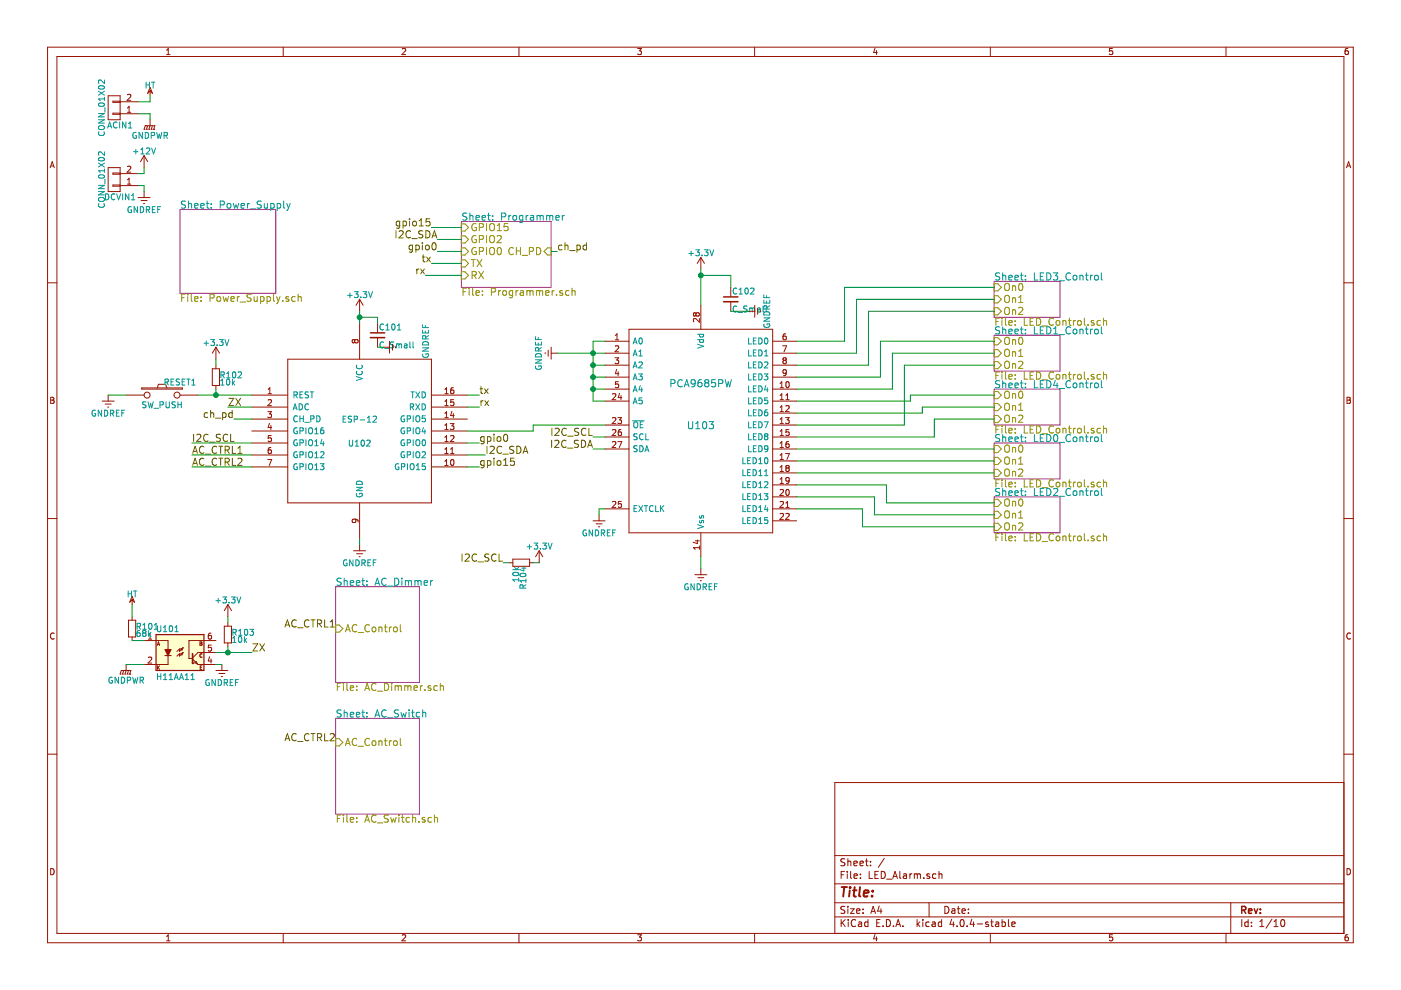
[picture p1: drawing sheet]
EESchema Schematic File Version 2
LIBS:power
LIBS:device
LIBS:transistors
LIBS:conn
LIBS:linear
LIBS:regul
LIBS:74xx
LIBS:cmos4000
LIBS:adc-dac
LIBS:memory
LIBS:xilinx
LIBS:microcontrollers
LIBS:dsp
LIBS:microchip
LIBS:analog_switches
LIBS:motorola
LIBS:texas
LIBS:intel
LIBS:audio
LIBS:interface
LIBS:digital-audio
LIBS:philips
LIBS:display
LIBS:cypress
LIBS:siliconi
LIBS:opto
LIBS:atmel
LIBS:contrib
LIBS:valves
LIBS:HouseParts
LIBS:ESP8266
LIBS:relays
LIBS:g5v2
LIBS:LED_Alarm-cache
EELAYER 25 0
EELAYER END
$Descr A4 11693 8268
encoding utf-8
Sheet 1 10
Title ""
Date ""
Rev ""
Comp ""
Comment1 ""
Comment2 ""
Comment3 ""
Comment4 ""
$EndDescr
$Comp
L ESP-12 U102
U 1 1
P 3000 3600
F 0 "U102" H 3000 3500 50  0000 C CNN
F 1 "ESP-12" H 3000 3700 50  0000 C CNN
F 2 "ESP8266:ESP-12" H 3000 3600 50  0001 C CNN
F 3 "" H 3000 3600 50  0001 C CNN
	1    3000 3600
	1    0    0    -1  
$EndComp
$Comp
L CONN_01X02 ACIN1
U 1 1
P 950 900
F 0 "ACIN1" H 900 1050 50  0000 C CNN
F 1 "CONN_01X02" V 1050 900 50  0000 C CNN
F 2 "Terminal_Blocks:TerminalBlock_Pheonix_PT-3.5mm_2pol" H 950 900 50  0001 C CNN
F 3 "" H 950 900 50  0000 C CNN
	1    950  900 
	-1   0    0    1   
$EndComp
$Comp
L CONN_01X02 DCVIN1
U 1 1
P 950 1500
F 0 "DCVIN1" H 900 1650 50  0000 C CNN
F 1 "CONN_01X02" V 1050 1500 50  0000 C CNN
F 2 "Terminal_Blocks:TerminalBlock_Pheonix_MKDS1.5-2pol" H 950 1500 50  0001 C CNN
F 3 "" H 950 1500 50  0000 C CNN
	1    950  1500
	-1   0    0    1   
$EndComp
$Comp
L GNDREF #PWR01
U 1 1
P 1200 1600
F 0 "#PWR01" H 1200 1350 50  0001 C CNN
F 1 "GNDREF" H 1200 1450 50  0000 C CNN
F 2 "" H 1200 1600 50  0000 C CNN
F 3 "" H 1200 1600 50  0000 C CNN
	1    1200 1600
	1    0    0    -1  
$EndComp
$Comp
L PCA9685PW U103
U 1 1
P 5850 3450
F 0 "U103" H 5850 3350 60  0000 C CNN
F 1 "PCA9685PW" H 5850 3700 60  0000 C CNN
F 2 "Housings_SSOP:TSSOP-28_4.4x9.7mm_Pitch0.65mm" H 5850 3450 60  0001 C CNN
F 3 "" H 5850 3450 60  0001 C CNN
	1    5850 3450
	1    0    0    -1  
$EndComp
$Comp
L OPTO-TRANSISTOR U101
U 1 1
P 1500 5450
F 0 "U101" H 1300 5650 50  0000 L CNN
F 1 "H11AA11" H 1300 5250 50  0000 L CNN
F 2 "Housings_DIP:DIP-6_W7.62mm" H 1300 5250 50  0001 L CIN
F 3 "" H 1500 5450 50  0000 L CNN
	1    1500 5450
	1    0    0    -1  
$EndComp
Text Label 1900 3400 0    60   ~ 0
ZX
Text Label 2100 5450 0    60   ~ 0
ZX
$Comp
L GNDREF #PWR02
U 1 1
P 1850 5550
F 0 "#PWR02" H 1850 5300 50  0001 C CNN
F 1 "GNDREF" H 1850 5400 50  0000 C CNN
F 2 "" H 1850 5550 50  0000 C CNN
F 3 "" H 1850 5550 50  0000 C CNN
	1    1850 5550
	1    0    0    -1  
$EndComp
$Comp
L R_Small R103
U 1 1
P 1900 5300
F 0 "R103" H 1930 5320 50  0000 L CNN
F 1 "10k" H 1930 5260 50  0000 L CNN
F 2 "Resistors_SMD:R_0603_HandSoldering" H 1900 5300 50  0001 C CNN
F 3 "" H 1900 5300 50  0000 C CNN
	1    1900 5300
	1    0    0    -1  
$EndComp
$Comp
L +3.3V #PWR03
U 1 1
P 1900 5150
F 0 "#PWR03" H 1900 5000 50  0001 C CNN
F 1 "+3.3V" H 1900 5290 50  0000 C CNN
F 2 "" H 1900 5150 50  0000 C CNN
F 3 "" H 1900 5150 50  0000 C CNN
	1    1900 5150
	1    0    0    -1  
$EndComp
$Comp
L R_Small R101
U 1 1
P 1100 5250
F 0 "R101" H 1130 5270 50  0000 L CNN
F 1 "68k" H 1130 5210 50  0000 L CNN
F 2 "Resistors_ThroughHole:Resistor_Horizontal_RM10mm" H 1100 5250 50  0001 C CNN
F 3 "" H 1100 5250 50  0000 C CNN
	1    1100 5250
	1    0    0    -1  
$EndComp
Text Label 1600 3700 0    60   ~ 0
I2C_SCL
Text Label 4050 3800 0    60   ~ 0
I2C_SDA
Text Label 1600 3800 0    60   ~ 0
AC_CTRL1
Text Label 2800 5250 2    60   ~ 0
AC_CTRL1
$Comp
L +12V #PWR04
U 1 1
P 1200 1400
F 0 "#PWR04" H 1200 1250 50  0001 C CNN
F 1 "+12V" H 1200 1540 50  0000 C CNN
F 2 "" H 1200 1400 50  0000 C CNN
F 3 "" H 1200 1400 50  0000 C CNN
	1    1200 1400
	1    0    0    -1  
$EndComp
$Comp
L HT #PWR05
U 1 1
P 1250 800
F 0 "#PWR05" H 1250 920 50  0001 C CNN
F 1 "HT" H 1250 890 50  0000 C CNN
F 2 "" H 1250 800 50  0000 C CNN
F 3 "" H 1250 800 50  0000 C CNN
	1    1250 800 
	1    0    0    -1  
$EndComp
$Comp
L GNDPWR #PWR06
U 1 1
P 1250 1000
F 0 "#PWR06" H 1250 800 50  0001 C CNN
F 1 "GNDPWR" H 1250 870 50  0000 C CNN
F 2 "" H 1250 950 50  0000 C CNN
F 3 "" H 1250 950 50  0000 C CNN
	1    1250 1000
	1    0    0    -1  
$EndComp
$Comp
L HT #PWR07
U 1 1
P 1100 5050
F 0 "#PWR07" H 1100 5170 50  0001 C CNN
F 1 "HT" H 1100 5140 50  0000 C CNN
F 2 "" H 1100 5050 50  0000 C CNN
F 3 "" H 1100 5050 50  0000 C CNN
	1    1100 5050
	1    0    0    -1  
$EndComp
$Comp
L GNDPWR #PWR08
U 1 1
P 1050 5550
F 0 "#PWR08" H 1050 5350 50  0001 C CNN
F 1 "GNDPWR" H 1050 5420 50  0000 C CNN
F 2 "" H 1050 5500 50  0000 C CNN
F 3 "" H 1050 5500 50  0000 C CNN
	1    1050 5550
	1    0    0    -1  
$EndComp
$Sheet
S 2800 4900 700  800 
U 57DD8455
F0 "AC_Dimmer" 60
F1 "AC_Dimmer.sch" 60
F2 "AC_Control" I L 2800 5250 60 
$EndSheet
$Sheet
S 2800 6000 700  800 
U 57DD8BF5
F0 "AC_Switch" 60
F1 "AC_Switch.sch" 60
F2 "AC_Control" I L 2800 6200 60 
$EndSheet
Text Label 1600 3900 0    60   ~ 0
AC_CTRL2
Text Label 2800 6200 2    60   ~ 0
AC_CTRL2
Text Label 4950 3750 2    60   ~ 0
I2C_SDA
Text Label 4950 3650 2    60   ~ 0
I2C_SCL
$Comp
L GNDREF #PWR09
U 1 1
P 3000 4550
F 0 "#PWR09" H 3000 4300 50  0001 C CNN
F 1 "GNDREF" H 3000 4400 50  0000 C CNN
F 2 "" H 3000 4550 50  0000 C CNN
F 3 "" H 3000 4550 50  0000 C CNN
	1    3000 4550
	1    0    0    -1  
$EndComp
$Comp
L +3.3V #PWR010
U 1 1
P 3000 2600
F 0 "#PWR010" H 3000 2450 50  0001 C CNN
F 1 "+3.3V" H 3000 2740 50  0000 C CNN
F 2 "" H 3000 2600 50  0000 C CNN
F 3 "" H 3000 2600 50  0000 C CNN
	1    3000 2600
	1    0    0    -1  
$EndComp
$Comp
L +3.3V #PWR011
U 1 1
P 5850 2250
F 0 "#PWR011" H 5850 2100 50  0001 C CNN
F 1 "+3.3V" H 5850 2390 50  0000 C CNN
F 2 "" H 5850 2250 50  0000 C CNN
F 3 "" H 5850 2250 50  0000 C CNN
	1    5850 2250
	1    0    0    -1  
$EndComp
$Comp
L GNDREF #PWR012
U 1 1
P 5850 4750
F 0 "#PWR012" H 5850 4500 50  0001 C CNN
F 1 "GNDREF" H 5850 4600 50  0000 C CNN
F 2 "" H 5850 4750 50  0000 C CNN
F 3 "" H 5850 4750 50  0000 C CNN
	1    5850 4750
	1    0    0    -1  
$EndComp
$Sheet
S 8300 3700 550  300 
U 57DD9D46
F0 "LED0_Control" 60
F1 "LED_Control.sch" 60
F2 "On0" I L 8300 3750 60 
F3 "On1" I L 8300 3850 60 
F4 "On2" I L 8300 3950 60 
$EndSheet
$Sheet
S 8300 2800 550  300 
U 57DDA00F
F0 "LED1_Control" 60
F1 "LED_Control.sch" 60
F2 "On0" I L 8300 2850 60 
F3 "On1" I L 8300 2950 60 
F4 "On2" I L 8300 3050 60 
$EndSheet
$Sheet
S 8300 4150 550  300 
U 57DDA042
F0 "LED2_Control" 60
F1 "LED_Control.sch" 60
F2 "On0" I L 8300 4200 60 
F3 "On1" I L 8300 4300 60 
F4 "On2" I L 8300 4400 60 
$EndSheet
$Sheet
S 8300 2350 550  300 
U 57DDA0A5
F0 "LED3_Control" 60
F1 "LED_Control.sch" 60
F2 "On0" I L 8300 2400 60 
F3 "On1" I L 8300 2500 60 
F4 "On2" I L 8300 2600 60 
$EndSheet
$Sheet
S 8300 3250 550  300 
U 57DDACE8
F0 "LED4_Control" 60
F1 "LED_Control.sch" 60
F2 "On0" I L 8300 3300 60 
F3 "On1" I L 8300 3400 60 
F4 "On2" I L 8300 3500 60 
$EndSheet
$Sheet
S 1500 1750 800  700 
U 57DDBB8D
F0 "Power_Supply" 60
F1 "Power_Supply.sch" 60
$EndSheet
$Sheet
S 3850 1850 750  550 
U 57DDCDBE
F0 "Programmer" 60
F1 "Programmer.sch" 60
F2 "GPIO15" I L 3850 1900 60 
F3 "GPIO2" I L 3850 2000 60 
F4 "GPIO0" I L 3850 2100 60 
F5 "TX" I L 3850 2200 60 
F6 "RX" I L 3850 2300 60 
F7 "CH_PD" I R 4600 2100 60 
$EndSheet
$Comp
L SW_PUSH RESET1
U 1 1
P 1350 3300
F 0 "RESET1" H 1500 3410 50  0000 C CNN
F 1 "SW_PUSH" H 1350 3220 50  0000 C CNN
F 2 "Buttons_Switches_SMD:SW_SPST_EVQQ2" H 1350 3300 50  0001 C CNN
F 3 "" H 1350 3300 50  0000 C CNN
	1    1350 3300
	1    0    0    -1  
$EndComp
$Comp
L GNDREF #PWR013
U 1 1
P 900 3300
F 0 "#PWR013" H 900 3050 50  0001 C CNN
F 1 "GNDREF" H 900 3150 50  0000 C CNN
F 2 "" H 900 3300 50  0000 C CNN
F 3 "" H 900 3300 50  0000 C CNN
	1    900  3300
	1    0    0    -1  
$EndComp
$Comp
L R_Small R102
U 1 1
P 1800 3150
F 0 "R102" H 1830 3170 50  0000 L CNN
F 1 "10k" H 1830 3110 50  0000 L CNN
F 2 "Resistors_SMD:R_0603_HandSoldering" H 1800 3150 50  0001 C CNN
F 3 "" H 1800 3150 50  0000 C CNN
	1    1800 3150
	1    0    0    -1  
$EndComp
$Comp
L +3.3V #PWR014
U 1 1
P 1800 3000
F 0 "#PWR014" H 1800 2850 50  0001 C CNN
F 1 "+3.3V" H 1800 3140 50  0000 C CNN
F 2 "" H 1800 3000 50  0000 C CNN
F 3 "" H 1800 3000 50  0000 C CNN
	1    1800 3000
	1    0    0    -1  
$EndComp
Text Label 4000 3900 0    60   ~ 0
gpio15
Text Label 4000 3700 0    60   ~ 0
gpio0
Text Label 4000 3300 0    60   ~ 0
tx
Text Label 4000 3400 0    60   ~ 0
rx
Text Label 1950 3500 2    60   ~ 0
ch_pd
Text Label 4650 2100 0    60   ~ 0
ch_pd
Text Label 3650 2100 2    60   ~ 0
gpio0
Text Label 3650 2000 2    60   ~ 0
I2C_SDA
Text Label 3600 1900 2    60   ~ 0
gpio15
Text Label 3600 2200 2    60   ~ 0
tx
Text Label 3550 2300 2    60   ~ 0
rx
$Comp
L GNDREF #PWR015
U 1 1
P 4650 2950
F 0 "#PWR015" H 4650 2700 50  0001 C CNN
F 1 "GNDREF" H 4650 2800 50  0000 C CNN
F 2 "" H 4650 2950 50  0000 C CNN
F 3 "" H 4650 2950 50  0000 C CNN
	1    4650 2950
	0    1    1    0   
$EndComp
$Comp
L C_Small C101
U 1 1
P 3150 2800
F 0 "C101" H 3160 2870 50  0000 L CNN
F 1 "C_Small" H 3160 2720 50  0000 L CNN
F 2 "Capacitors_SMD:C_0603_HandSoldering" H 3150 2800 50  0001 C CNN
F 3 "" H 3150 2800 50  0000 C CNN
	1    3150 2800
	1    0    0    -1  
$EndComp
$Comp
L C_Small C102
U 1 1
P 6100 2500
F 0 "C102" H 6110 2570 50  0000 L CNN
F 1 "C_Small" H 6110 2420 50  0000 L CNN
F 2 "Capacitors_SMD:C_0603_HandSoldering" H 6100 2500 50  0001 C CNN
F 3 "" H 6100 2500 50  0000 C CNN
	1    6100 2500
	1    0    0    -1  
$EndComp
Wire Wire Line
	1250 950  1150 950 
Wire Wire Line
	1250 850  1150 850 
Wire Wire Line
	1150 1550 1200 1550
Wire Wire Line
	1200 1550 1200 1600
Wire Wire Line
	2100 3400 1900 3400
Wire Wire Line
	1800 5450 2100 5450
Wire Wire Line
	1850 5550 1800 5550
Wire Wire Line
	1900 5400 1900 5450
Connection ~ 1900 5450
Wire Wire Line
	1900 5150 1900 5200
Wire Wire Line
	1050 5550 1200 5550
Wire Wire Line
	1100 5050 1100 5150
Wire Wire Line
	1100 5350 1200 5350
Wire Wire Line
	1600 3700 2100 3700
Wire Wire Line
	4050 3800 3900 3800
Wire Wire Line
	1600 3800 2100 3800
Wire Wire Line
	1200 1400 1200 1450
Wire Wire Line
	1200 1450 1150 1450
Wire Wire Line
	1250 1000 1250 950 
Wire Wire Line
	1250 800  1250 850 
Wire Wire Line
	1600 3900 2100 3900
Wire Wire Line
	4950 3750 5050 3750
Wire Wire Line
	5050 3650 4950 3650
Wire Wire Line
	5050 3550 4450 3550
Wire Wire Line
	3000 4550 3000 4500
Wire Wire Line
	3000 2600 3000 2700
Wire Wire Line
	5850 2250 5850 2550
Wire Wire Line
	5850 4750 5850 4650
Wire Wire Line
	8300 3300 7600 3300
Wire Wire Line
	7600 3300 7600 3350
Wire Wire Line
	7700 3450 7700 3400
Wire Wire Line
	7700 3400 8300 3400
Wire Wire Line
	8300 3500 7800 3500
Wire Wire Line
	7800 3500 7800 3650
Wire Wire Line
	3900 3600 4450 3600
Wire Wire Line
	4450 3600 4450 3550
Wire Wire Line
	900  3300 1050 3300
Wire Wire Line
	1650 3300 2100 3300
Wire Wire Line
	1800 3250 1800 3300
Connection ~ 1800 3300
Wire Wire Line
	1800 3000 1800 3050
Wire Wire Line
	4000 3900 3900 3900
Wire Wire Line
	4000 3700 3900 3700
Wire Wire Line
	4000 3300 3900 3300
Wire Wire Line
	4000 3400 3900 3400
Wire Wire Line
	1950 3500 2100 3500
Wire Wire Line
	4650 2100 4600 2100
Wire Wire Line
	3650 2100 3850 2100
Wire Wire Line
	3850 2000 3650 2000
Wire Wire Line
	3600 1900 3850 1900
Wire Wire Line
	3600 2200 3850 2200
Wire Wire Line
	3550 2300 3850 2300
Wire Wire Line
	5050 2850 4950 2850
Wire Wire Line
	4650 2950 5050 2950
Wire Wire Line
	4950 3050 5050 3050
Wire Wire Line
	4950 3150 5050 3150
Wire Wire Line
	4950 3250 5050 3250
Wire Wire Line
	4950 3350 5050 3350
Wire Wire Line
	3150 2700 3150 2650
Wire Wire Line
	3150 2650 3000 2650
Connection ~ 3000 2650
$Comp
L GNDREF #PWR016
U 1 1
P 3200 2900
F 0 "#PWR016" H 3200 2650 50  0001 C CNN
F 1 "GNDREF" H 3250 2550 50  0000 C CNN
F 2 "" H 3200 2900 50  0000 C CNN
F 3 "" H 3200 2900 50  0000 C CNN
	1    3200 2900
	0    -1   -1   0   
$EndComp
Wire Wire Line
	3200 2900 3150 2900
$Comp
L GNDREF #PWR017
U 1 1
P 6250 2600
F 0 "#PWR017" H 6250 2350 50  0001 C CNN
F 1 "GNDREF" H 6250 2450 50  0000 C CNN
F 2 "" H 6250 2600 50  0000 C CNN
F 3 "" H 6250 2600 50  0000 C CNN
	1    6250 2600
	0    -1   -1   0   
$EndComp
Wire Wire Line
	6100 2400 6100 2300
Wire Wire Line
	6100 2300 5850 2300
Connection ~ 5850 2300
Wire Wire Line
	6100 2600 6250 2600
Wire Wire Line
	4950 2850 4950 3350
Connection ~ 4950 2950
Connection ~ 4950 3050
Connection ~ 4950 3150
Connection ~ 4950 3250
Wire Wire Line
	7800 3650 6650 3650
Wire Wire Line
	7600 3350 6650 3350
Wire Wire Line
	6650 3450 7700 3450
Wire Wire Line
	6650 3750 8300 3750
Wire Wire Line
	6650 3850 8300 3850
Wire Wire Line
	6650 3950 8300 3950
Wire Wire Line
	8300 4200 7400 4200
Wire Wire Line
	7400 4200 7400 4050
Wire Wire Line
	7400 4050 6650 4050
Wire Wire Line
	8300 4300 7300 4300
Wire Wire Line
	7300 4300 7300 4150
Wire Wire Line
	7300 4150 6650 4150
Wire Wire Line
	8300 4400 7200 4400
Wire Wire Line
	7200 4400 7200 4250
Wire Wire Line
	7200 4250 6650 4250
Wire Wire Line
	8300 3050 7550 3050
Wire Wire Line
	7550 3050 7550 3550
Wire Wire Line
	7550 3550 6650 3550
Wire Wire Line
	8300 2950 7450 2950
Wire Wire Line
	7450 2950 7450 3250
Wire Wire Line
	7450 3250 6650 3250
Wire Wire Line
	6650 2950 7150 2950
Wire Wire Line
	7150 2950 7150 2500
Wire Wire Line
	7150 2500 8300 2500
Wire Wire Line
	8300 2850 7350 2850
Wire Wire Line
	7350 2850 7350 3150
Wire Wire Line
	7350 3150 6650 3150
Wire Wire Line
	6650 3050 7250 3050
Wire Wire Line
	7250 3050 7250 2600
Wire Wire Line
	7250 2600 8300 2600
Wire Wire Line
	6650 2850 7050 2850
Wire Wire Line
	7050 2850 7050 2400
Wire Wire Line
	7050 2400 8300 2400
$Comp
L GNDREF #PWR018
U 1 1
P 5000 4300
F 0 "#PWR018" H 5000 4050 50  0001 C CNN
F 1 "GNDREF" H 5000 4150 50  0000 C CNN
F 2 "" H 5000 4300 50  0000 C CNN
F 3 "" H 5000 4300 50  0000 C CNN
	1    5000 4300
	1    0    0    -1  
$EndComp
Wire Wire Line
	5050 4250 5000 4250
Wire Wire Line
	5000 4250 5000 4300
Text Label 4200 4700 2    60   ~ 0
I2C_SCL
$Comp
L R_Small R104
U 1 1
P 4350 4700
F 0 "R104" H 4380 4720 50  0000 L CNN
F 1 "10k" H 4380 4660 50  0000 L CNN
F 2 "Resistors_SMD:R_0603_HandSoldering" H 4350 4700 50  0001 C CNN
F 3 "" H 4350 4700 50  0000 C CNN
	1    4350 4700
	0    1    1    0   
$EndComp
$Comp
L +3.3V #PWR019
U 1 1
P 4500 4700
F 0 "#PWR019" H 4500 4550 50  0001 C CNN
F 1 "+3.3V" H 4500 4840 50  0000 C CNN
F 2 "" H 4500 4700 50  0000 C CNN
F 3 "" H 4500 4700 50  0000 C CNN
	1    4500 4700
	1    0    0    -1  
$EndComp
Wire Wire Line
	4500 4700 4450 4700
Wire Wire Line
	4250 4700 4200 4700
$EndSCHEMATC
